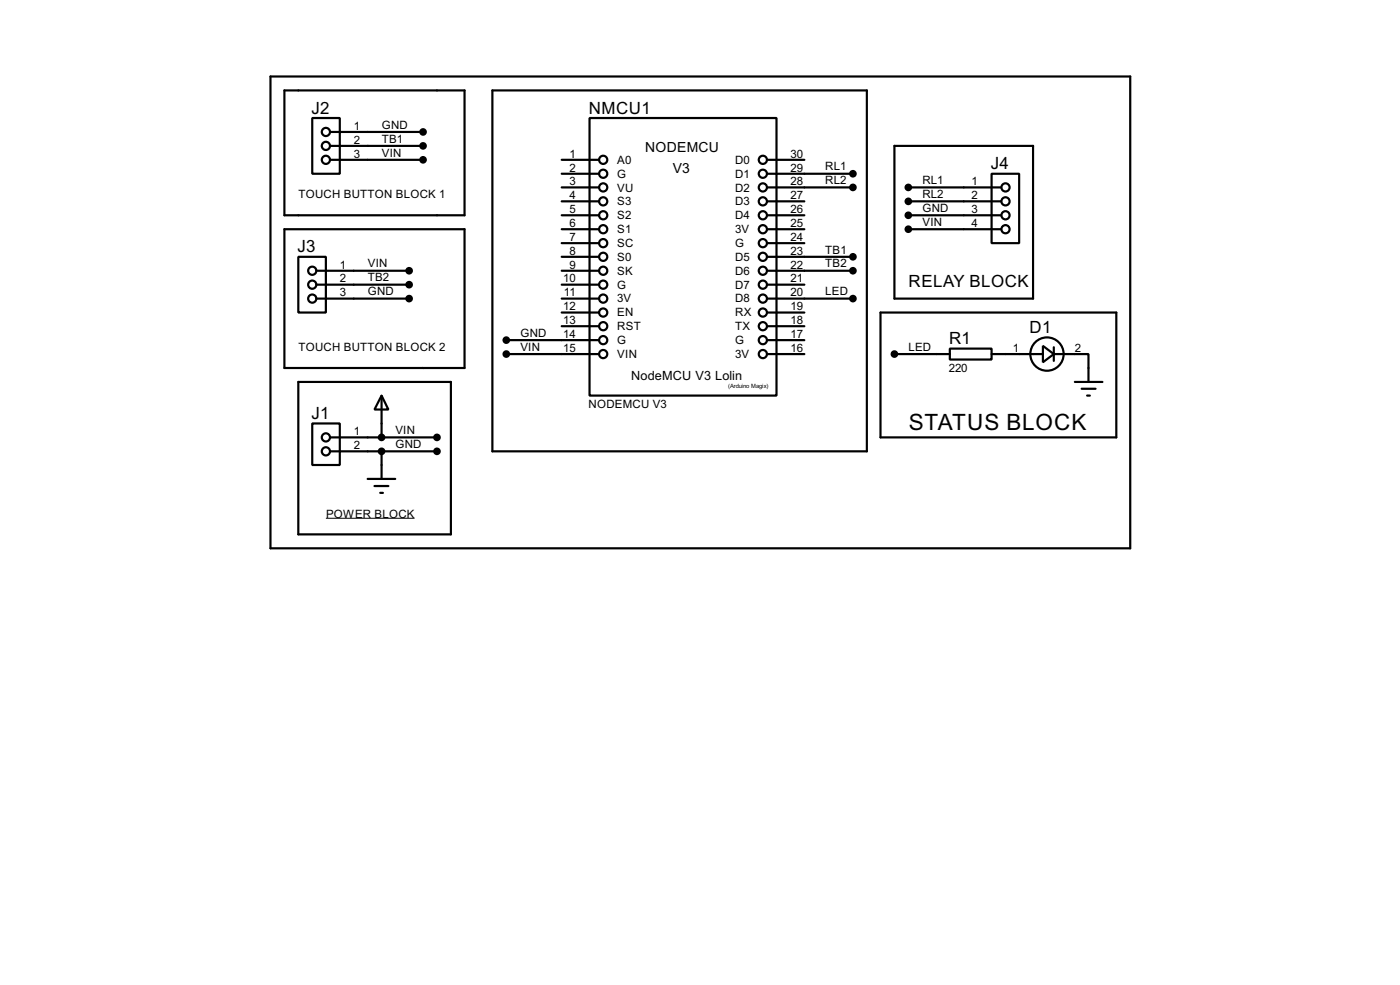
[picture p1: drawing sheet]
<svg xmlns="http://www.w3.org/2000/svg" width="256mm" height="180mm" viewBox="0 0 256 180" stroke-linecap="round" stroke-linejoin="round" font-family="sans-serif">
<g fill="none" stroke="#000" stroke-width=".4">
<path d="M49.6 14h157.5v86.4h-157.5zM52.1 16.6h33v22.8h-33zM90.2 16.6h68.6v66h-68.6zM57.2 21.6h5.1v10.2h-5.1zM60.5 24.2h17M60.5 26.7h17M60.5 29.3h17M102.9 29.3h6.9M102.9 34.3h6.9M102.9 36.9h6.9M102.9 39.4h6.9M102.9 31.8h6.9"/>
<path d="M108 21.6h34.3v50.8h-34.3zM140.5 29.3h6.9M140.5 34.3h15.8M140.5 36.9h6.9M140.5 39.4h6.9M140.5 31.8h15.8M163.9 26.7h25.4v28h-25.4zM166.4 34.3h17M166.4 36.9h17M166.4 39.4h17M181.7 31.8h5v12.7h-5zM52.1 42h33v25.4h-33z"/>
<path d="M54.7 47h5v10.2h-5zM58 49.6h17M58 54.7h17M58 52.1h17M102.9 42h6.9M102.9 47h6.9M102.9 49.6h6.9M102.9 54.7h6.9M102.9 52.1h6.9M102.9 44.5h6.9M102.9 57.2h6.9M102.9 59.7h6.9"/>
<path d="M140.5 42h6.9M140.5 47h15.8M140.5 49.6h15.8M140.5 54.7h15.8M140.5 52.1h6.9M140.5 44.5h6.9M140.5 57.2h6.9M140.5 59.7h6.9M161.3 57.2h43.2v22.9h-43.2zM166.4 42h17M54.7 69.9h27.9v27.9h-27.9zM57.2 77.5h5.1v7.6h-5.1z"/>
<path d="M69.9 72.4l1.3 2.6h-2.6zM69.9 72.4v7.7M92.8 62.3h17M92.8 64.8h17M140.5 62.3h6.9M140.5 64.8h6.9M163.9 64.8h10.1M174 63.8h7.7v2h-7.7zM181.7 64.8h9.4M191.1 63.3l2 1.5-2 1.5zM193.1 64.8h6.3v5.1M193.1 63.6v2.5"/>
<path d="M196.9 69.9h5.1M198.2 71.2h2.5M199.2 72.4h.5M60.5 80.1h19.6M60.5 82.6h19.6M67.4 87.7h5M68.6 89h2.6M69.7 90.2h.5M69.9 82.6v5.1"/>
<circle cx="59.7" cy="26.7" r=".75"/>
<circle cx="59.7" cy="29.3" r=".75"/>
<circle cx="59.7" cy="24.2" r=".75"/>
<circle cx="110.5" cy="39.4" r=".75"/>
<circle cx="110.5" cy="31.8" r=".75"/>
<circle cx="110.5" cy="29.3" r=".75"/>
<circle cx="110.5" cy="36.9" r=".75"/>
<circle cx="110.5" cy="34.3" r=".75"/>
<circle cx="139.7" cy="36.9" r=".75"/>
<circle cx="139.7" cy="34.3" r=".75"/>
<circle cx="139.7" cy="39.4" r=".75"/>
<circle cx="139.7" cy="31.8" r=".75"/>
<circle cx="139.7" cy="29.3" r=".75"/>
<circle cx="184.2" cy="36.9" r=".75"/>
<circle cx="184.2" cy="34.3" r=".75"/>
<circle cx="184.2" cy="39.4" r=".75"/>
<circle cx="57.2" cy="54.7" r=".75"/>
<circle cx="57.2" cy="52.1" r=".75"/>
<circle cx="57.2" cy="49.6" r=".75"/>
<circle cx="110.5" cy="59.7" r=".75"/>
<circle cx="110.5" cy="52.1" r=".75"/>
<circle cx="110.5" cy="54.7" r=".75"/>
<circle cx="110.5" cy="57.2" r=".75"/>
<circle cx="110.5" cy="44.5" r=".75"/>
<circle cx="110.5" cy="47" r=".75"/>
<circle cx="110.5" cy="42" r=".75"/>
<circle cx="110.5" cy="49.6" r=".75"/>
<circle cx="139.7" cy="57.2" r=".75"/>
<circle cx="139.7" cy="52.1" r=".75"/>
<circle cx="139.7" cy="59.7" r=".75"/>
<circle cx="139.7" cy="54.7" r=".75"/>
<circle cx="139.7" cy="42" r=".75"/>
<circle cx="139.7" cy="44.5" r=".75"/>
<circle cx="139.7" cy="49.6" r=".75"/>
<circle cx="139.7" cy="47" r=".75"/>
<circle cx="184.2" cy="42" r=".75"/>
<circle cx="110.5" cy="64.8" r=".75"/>
<circle cx="110.5" cy="62.3" r=".75"/>
<circle cx="139.7" cy="64.8" r=".75"/>
<circle cx="139.7" cy="62.3" r=".75"/>
<circle cx="191.8" cy="64.8" r="3.1"/>
<circle cx="59.7" cy="80.1" r=".75"/>
<circle cx="59.7" cy="82.6" r=".75"/>
</g>
<g fill="#000" stroke="#000" stroke-width=".4">
<circle cx="77.5" cy="24.2" r=".5"/>
<circle cx="77.5" cy="26.7" r=".5"/>
<circle cx="77.5" cy="29.3" r=".5"/>
<circle cx="156.2" cy="34.3" r=".5"/>
<circle cx="156.2" cy="31.8" r=".5"/>
<circle cx="166.4" cy="34.3" r=".5"/>
<circle cx="166.4" cy="36.9" r=".5"/>
<circle cx="166.4" cy="39.4" r=".5"/>
<circle cx="74.9" cy="54.7" r=".5"/>
<circle cx="74.9" cy="49.6" r=".5"/>
<circle cx="74.9" cy="52.1" r=".5"/>
<circle cx="156.2" cy="49.6" r=".5"/>
<circle cx="156.2" cy="47" r=".5"/>
<circle cx="156.2" cy="54.7" r=".5"/>
<circle cx="166.4" cy="42" r=".5"/>
<circle cx="92.7" cy="62.3" r=".5"/>
<circle cx="92.7" cy="64.8" r=".5"/>
<circle cx="163.8" cy="64.8" r=".5"/>
<circle cx="69.9" cy="80.1" r=".5"/>
<circle cx="69.9" cy="82.6" r=".5"/>
<circle cx="80" cy="80.1" r=".5"/>
<circle cx="80" cy="82.6" r=".5"/>
</g>
<path d="M59.7 94.9h16.3" fill="none" stroke="#000" stroke-width=".18"/>
<text font-size="4.6" x="166.5" y="78.8">STATUS BLOCK</text>
<g font-size="3.5">
<text x="57.1" y="20.8">J2</text>
<text x="107.9" y="20.8">NMCU1</text>
<text x="181.5" y="31">J4</text>
<text x="54.5" y="46.2">J3</text>
<text x="166.5" y="52.5">RELAY BLOCK</text>
<text x="173.9" y="63">R1</text>
<text x="188.6" y="61">D1</text>
<text x="57.1" y="76.7">J1</text>
</g>
<g font-size="2.9">
<text x="118.2" y="27.9">NODEMCU</text>
<text x="123.2" y="31.7">V3</text>
</g>
<text font-size="2.6" x="115.6" y="69.5">NodeMCU V3 Lolin</text>
<g font-size="2.4">
<text x="64.8" y="23.8">1</text>
<text x="69.9" y="23.6">GND</text>
<text x="64.8" y="26.3">2</text>
<text x="64.8" y="28.9">3</text>
<text x="69.9" y="26.1">TB1</text>
<text x="69.9" y="28.6">VIN</text>
<text x="104.3" y="28.9">1</text>
<text x="113.1" y="30">A0</text>
<text x="134.7" y="30">D0</text>
<text x="144.8" y="28.9">30</text>
<text x="104.3" y="31.4">2</text>
<text x="104.3" y="33.9">3</text>
<text x="113.1" y="32.5">G</text>
<text x="113.1" y="35.1">VU</text>
<text x="134.7" y="32.5">D1</text>
<text x="134.7" y="35.1">D2</text>
<text x="144.8" y="31.4">29</text>
<text x="144.8" y="33.9">28</text>
<text x="151.2" y="31.2">RL1</text>
<text x="151.2" y="33.7">RL2</text>
<text x="169" y="33.7">RL1</text>
<text x="178" y="33.9">1</text>
<text x="54.7" y="36.3">TOUCH BUTTON BLOCK 1</text>
<text x="104.3" y="36.5">4</text>
<text x="104.3" y="39">5</text>
<text x="104.3" y="41.6">6</text>
<text x="113.1" y="37.6">S3</text>
<text x="113.1" y="40.2">S2</text>
<text x="134.7" y="37.6">D3</text>
<text x="134.7" y="40.2">D4</text>
<text x="144.8" y="36.5">27</text>
<text x="144.8" y="39">26</text>
<text x="144.8" y="41.6">25</text>
<text x="169" y="36.3">RL2</text>
<text x="169" y="38.8">GND</text>
<text x="169" y="41.3">VIN</text>
<text x="178" y="36.5">2</text>
<text x="178" y="39">3</text>
<text x="178" y="41.6">4</text>
<text x="104.3" y="44.1">7</text>
<text x="104.3" y="46.6">8</text>
<text x="113.1" y="42.7">S1</text>
<text x="113.1" y="45.2">SC</text>
<text x="113.1" y="47.8">S0</text>
<text x="134.7" y="42.7">3V</text>
<text x="134.7" y="45.2">G</text>
<text x="134.7" y="47.8">D5</text>
<text x="144.8" y="44.1">24</text>
<text x="144.8" y="46.6">23</text>
<text x="151.2" y="46.4">TB1</text>
<text x="62.3" y="49.2">1</text>
<text x="62.3" y="51.7">2</text>
<text x="67.4" y="51.5">TB2</text>
<text x="67.4" y="49">VIN</text>
<text x="103.2" y="51.7">10</text>
<text x="104.3" y="49.2">9</text>
<text x="113.1" y="50.3">SK</text>
<text x="113.1" y="52.9">G</text>
<text x="134.7" y="50.3">D6</text>
<text x="134.7" y="52.9">D7</text>
<text x="144.8" y="49.2">22</text>
<text x="144.8" y="51.7">21</text>
<text x="151.2" y="49">TB2</text>
<text x="62.3" y="54.3">3</text>
<text x="67.4" y="54">GND</text>
<text x="103.2" y="56.8">12</text>
<text x="103.2" y="59.3">13</text>
<text x="103.3" y="54.3">11</text>
<text x="113.1" y="55.4">3V</text>
<text x="113.1" y="57.9">EN</text>
<text x="134.7" y="55.4">D8</text>
<text x="134.7" y="57.9">RX</text>
<text x="144.8" y="54.3">20</text>
<text x="144.8" y="56.8">19</text>
<text x="144.8" y="59.3">18</text>
<text x="151.2" y="54">LED</text>
<text x="54.7" y="64.2">TOUCH BUTTON BLOCK 2</text>
<text x="95.3" y="61.7">GND</text>
<text x="95.3" y="64.2">VIN</text>
<text x="103.2" y="61.9">14</text>
<text x="103.2" y="64.4">15</text>
<text x="113.1" y="60.5">RST</text>
<text x="113.1" y="63">G</text>
<text x="113.1" y="65.6">VIN</text>
<text x="134.7" y="65.6">3V</text>
<text x="134.7" y="60.5">TX</text>
<text x="134.7" y="63">G</text>
<text x="144.8" y="61.9">17</text>
<text x="144.8" y="64.4">16</text>
<text x="166.4" y="64.2">LED</text>
<text x="185.6" y="64.4">1</text>
<text x="196.9" y="64.4">2</text>
<text x="173.8" y="68">220</text>
<text x="107.8" y="74.6">NODEMCU V3</text>
<text x="64.8" y="79.7">1</text>
<text x="64.8" y="82.2">2</text>
<text x="72.4" y="79.5">VIN</text>
<text x="72.4" y="82">GND</text>
<text x="59.7" y="94.8">POWER BLOCK</text>
</g>
<text font-size="1.2" x="133.4" y="70.9">(Arduino Magix)</text>
</svg>
